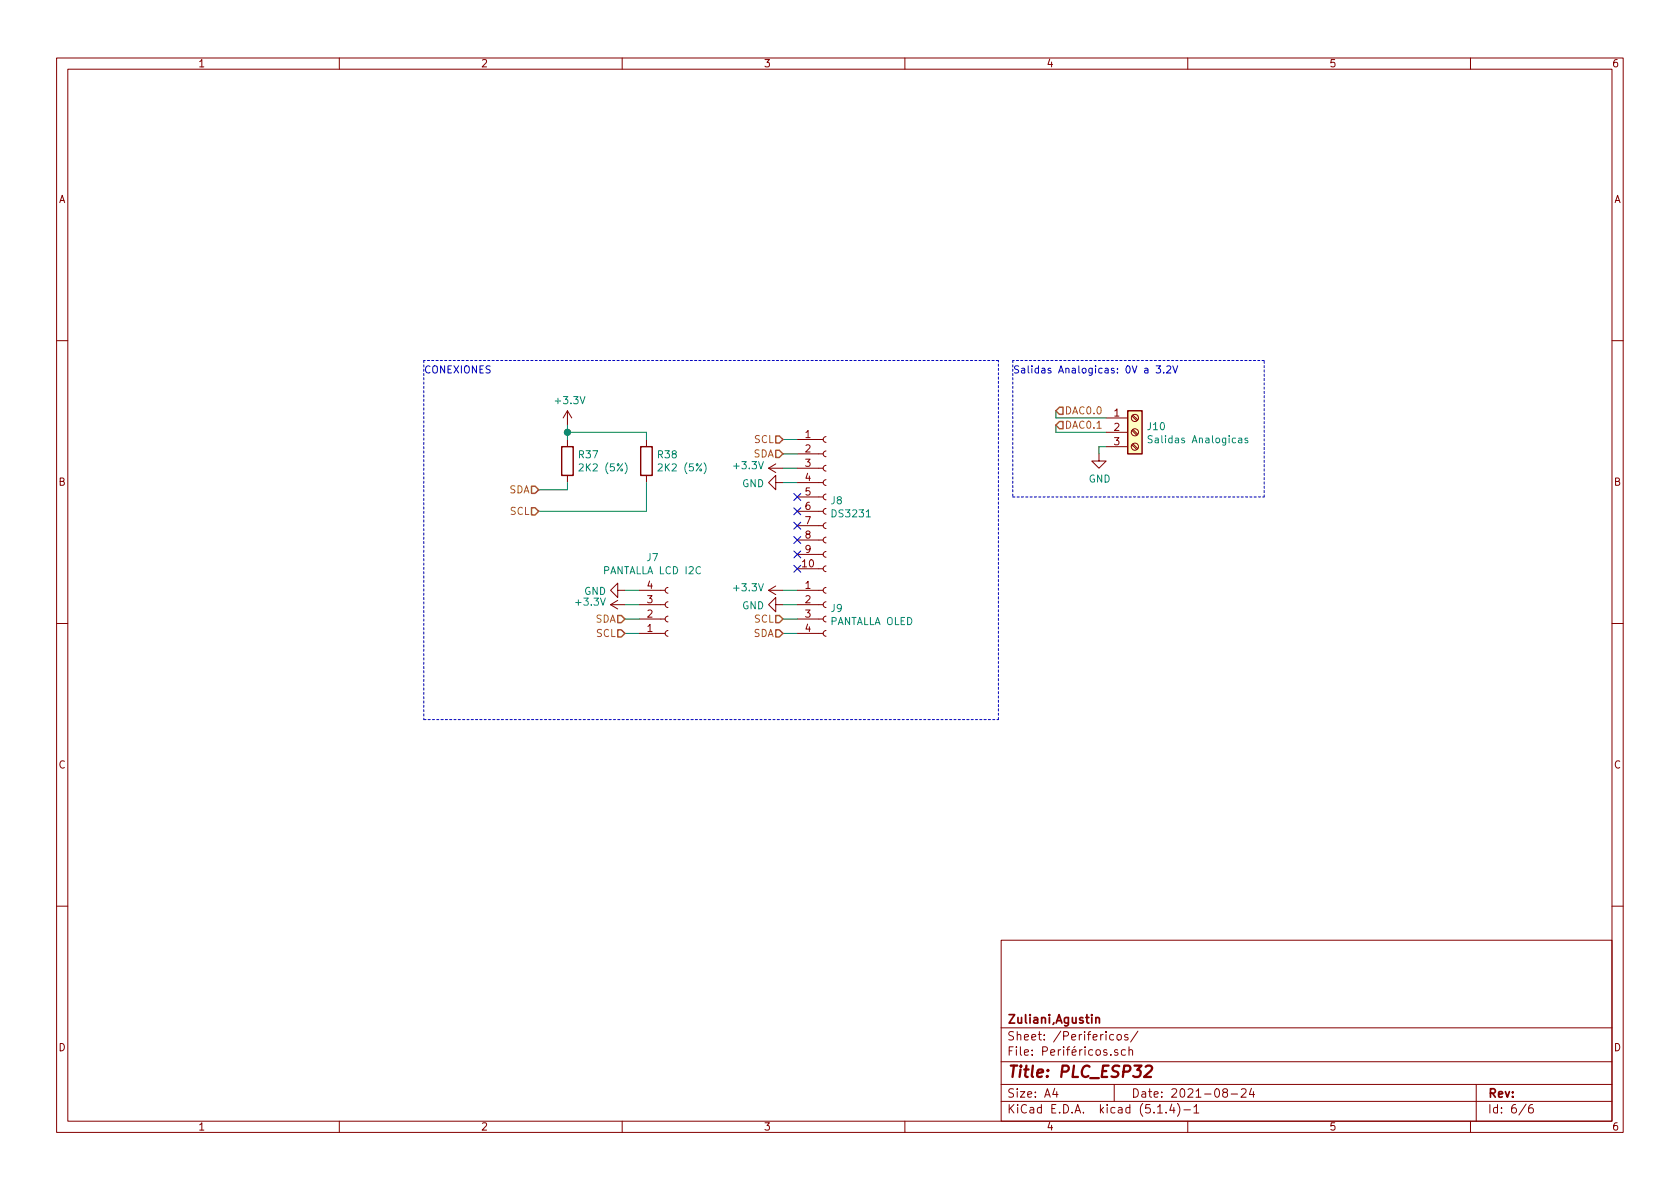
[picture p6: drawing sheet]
<svg xmlns="http://www.w3.org/2000/svg" width="297mm" height="210mm" viewBox="0 0 297 210" stroke-linecap="round" stroke-linejoin="round" font-family="sans-serif">
<g fill="none" stroke="#840000" stroke-width=".18">
<path d="M10 10.3h277v189.9h-277zM12 12.2h273v186.1h-273zM60 10.3v1.9M110 10.3v1.9M160 10.3v1.9M210 10.3v1.9M260 10.3v1.9M10 60.2h2M100.3 72.6l-.7 1.3M100.3 72.6v2.6M100.3 77.7v1.3M100.3 72.6l.8 1.3"/>
<path d="M114.3 77.7v1.3M141 77.7h4.5M146 79.8l-.3 .1-.2 .3 .1 .4 .4 .2M146 77.2l-.3 .1-.2 .3 .1 .4 .4 .2M195.6 73.9h3.8M195.6 76.4h3.8M195.6 79h3.8M200.1 78.7l.9 .8M200.1 76.1l.9 .9M200.1 73.6l.9 .8M200.3 78.5l.9 .8M200.3 75.9l.9 .9"/>
<path d="M200.3 73.4l.9 .8M285 60.2h2M100.3 84.1v1.2M114.3 84.1v1.2M135.9 82.8l1.3 .8M135.9 82.8h2.5M137.2 85.3v-1.2l-1.3 1.2 1.3 1.3v-1.3h1.2M137.2 82l-1.3 .8M141 82.8h4.5M141 98h4.5M141 95.5h4.5M141 93h4.5"/>
<path d="M141 90.4h4.5M141 87.9h4.5M141 85.3h4.5M141 80.3h4.5M146 97.5l-.3 .1-.2 .4 .1 .3 .4 .2M146 95l-.3 .1-.2 .3 .1 .4 .4 .2M146 92.5l-.3 .1-.2 .3 .1 .4 .4 .2M146 89.9l-.3 .1-.2 .3 .1 .4 .4 .2M146 87.4l-.3 .1-.2 .3 .1 .4 .4 .2M146 84.8l-.3 .1-.2 .4 .1 .3 .4 .2M146 82.3l-.3 .1-.2 .3 .1 .4 .4 .2M194.3 80.3v1.2h1.3l-1.3 1.3-1.3-1.3h1.3"/>
<path d="M10 110.3h2M107.9 106.9h2.6M107.9 106.9l1.3 .8M109.2 104.4v-1.3l-1.3 1.3 1.3 1.3v-1.3h1.3M109.2 106.2l-1.3 .7M113 104.4h4.6M113 106.9h4.6M113 109.5h4.6M113 112h4.6M118.1 103.9l-.3 .1-.2 .3 .1 .4 .4 .2M118.1 106.4l-.3 .1-.2 .4 .1 .3 .4 .2M118.1 109l-.3 .1-.2 .3 .1 .4 .4 .2"/>
<path d="M118.1 111.5l-.3 .1-.2 .3 .1 .4 .4 .2M135.9 104.4h2.5M135.9 104.4l1.3 .8M137.2 106.9v-1.2l-1.3 1.2 1.3 1.3v-1.3h1.2M137.2 103.6l-1.3 .8M141 104.4h4.5M141 106.9h4.5M141 109.5h4.5M141 112h4.5M141 100.6h4.5M146 100.1l-.3 .1-.2 .3 .1 .4 .4 .2M146 111.5l-.3 .1-.2 .3 .1 .4 .4 .2"/>
<path d="M146 109l-.3 .1-.2 .3 .1 .4 .4 .2M146 106.4l-.3 .1-.2 .4 .1 .3 .4 .2M146 103.9l-.3 .1-.2 .3 .1 .4 .4 .2M285 110.3h2M10 160.2h2M177 166.3h108v32h-108zM285 160.2h2M60 198.3v1.9M110 198.3v1.9M160 198.3v1.9M177 194.8h108M177 191.8h108"/>
<path d="M177 187.8h108M177 181.8h108M186.5 192.5l-.4 1h1M186.8 193v1M196.9 183l-.4-.1-.3 .3 .1 .6 .2 .1 .4-.1M197 191.8v3M197.6 183.1l.2-.2 .4 .2v.7l-.2 .1-.4-.1zM197.6 185.7l-.3-.1-.2 .2v.2l.5 .2v.3h-.5M199 185.7l-.4-.1-.3 .3v.6l.3 .1 .4-.1M199.4 183a.37 .37 0 0 0-.6 .1l.1 .3 .5 .1 .1 .1-.2 .3-.5-.1M199.6 185.7l.2-.1 .4 .1 .1 .9M199.6 185.1v1.5"/>
<path d="M201.2 182.3l-1.3 2M204.7 196.8h.8M206.2 196.7v.1M207.2 195.2l-.4 1.1h.9M207.5 195.8v1M208.2 195.1a1.71 1.71 0 0 1 0 2.3M209.3 196.3h1.2M210 198.3v1.9M211.1 195.8l.4-.5v1.5M211.1 196.8h.9M216.5 193.2l-.3-.3 .1-.2a.48 .48 0 0 1 .6-.1l.1 .2-.1 .3-.6 .1a.48 .48 0 0 0 0 .7l.2 .1 .5-.1v-.4l-.2-.3M217.7 193.5h1.1"/>
<path d="M219.5 192.7l.2-.2h.3l.3 .2v.3v.2l-.9 .8h.9M221.3 192.5l-.4 1h.9M221.6 193v1M260 198.3v1.9M261 191.8v6.5M269.8 195.2l-1.2 2M271 195.3a.62 .62 0 0 0-.7 .7v.7l.3 .1 .4-.1 .1-.5-.1-.2-.4-.1-.3 .3"/>
<circle cx="200.7" cy="79" r=".63"/>
<circle cx="200.7" cy="76.4" r=".63"/>
<circle cx="200.7" cy="73.9" r=".63"/>
</g>
<path d="M202.6 188.6l.3-.2h.5a.46 .46 0 0 1 .3 .6l-.2 .3-1.2 1.1h1.2" fill="none" stroke="#840000" stroke-width=".41"/>
<path d="M193.8 179.9v1M193.8 180.1l.2-.2 .3 .1 .1 .9" fill="none" stroke="#840000" stroke-width=".3"/>
<path d="M203.7 77.1l-.5-.1-.2 .2v.3l.6 .3 .1 .3-.2 .2h-.5M219 77.5h.5l.1 .8M219.6 77.8h-.4l-.3 .2 .1 .3h.6M220.6 77.5h-.3l-.2 .1 .1 .2 .4 .1v.4h-.5M102.4 82.1l.5-.1 .2 .4v.2l-.8 .7h.8M110.5 81.8a1.47 1.47 0 0 1 0 2M116.4 82.1l.5-.1 .2 .4-.1 .2-.7 .7h.8M124.5 81.8a1.47 1.47 0 0 1 0 2M123.9 100.3a.6 .6 0 0 0-.9 .4 .6 .6 0 0 0 .6 .8l.3-.2" fill="none" stroke="#008484" stroke-width=".18"/>
<path d="M199.4 72.6h2.5v7.7h-2.5z" fill="#ffffc2" stroke="#ffffc2" stroke-width=".18"/>
<path d="M99.3 79h2v5.1h-2zM113.3 79h2v5.1h-2zM199.4 72.6h2.5v7.7h-2.5z" fill="none" stroke="#840000" stroke-width=".25"/>
<path d="M74.9 63.7v63.5M176.5 63.7h-101.6M179.1 63.7v24.2M223.5 63.7h-44.4M179.1 87.9h44.4M223.5 87.9v-24.2M74.9 127.2h101.6M176.5 127.2v-63.5" fill="none" stroke="#0000c2" stroke-width=".18" stroke-dasharray=".4 .4"/>
<g fill="none" stroke="#008400" stroke-width=".18">
<path d="M100.3 76.4h14v1.3M100.3 75.2v2.5M138.4 77.7h2.6M186.7 75.2v1.2h8.9M186.7 72.6v1.3h8.9M195.6 79h-1.3v1.3M100.3 85.3v1.3h-5.1M114.3 85.3v5.1h-19.1M138.4 85.3h2.6M138.4 82.8h2.6M138.4 80.3h2.6M110.5 104.4h2.5"/>
<path d="M110.5 109.5h2.5M110.5 112h2.5M110.5 106.9h2.5M138.4 104.4h2.6M138.4 109.5h2.6M138.4 112h2.6M138.4 106.9h2.6"/>
</g>
<path d="M194 75.7h.7" fill="none" stroke="#848400" stroke-width=".18"/>
<path d="M137.2 77.1h.6l.6 .6-.6 .7h-.6zM137.2 79.6h.6l.6 .7-.6 .6h-.6zM187.3 74.5h.7v1.3h-.7l-.6-.6zM187.3 72h.7v1.3h-.7l-.6-.7zM94 89.8h.6l.6 .6-.6 .7h-.6zM94 86h.6l.6 .6-.6 .6h-.6zM109.2 111.4h.7l.6 .6-.6 .6h-.7zM109.2 108.8h.7l.6 .7-.6 .6h-.7zM137.2 108.8h.6l.6 .7-.6 .6h-.6zM137.2 111.4h.6l.6 .6-.6 .6h-.6z" fill="none" stroke="#848400" stroke-width=".25"/>
<path d="M204.4 64.7h.8l-.4 .5 .3 .1 .1 .4-.2 .3-.6-.2M205.7 65.8v.2M206.3 64.8l.5-.1 .2 .3v.2l-.8 .8h.8M207.4 64.7l.4 1.3 .4-1.3" fill="none" stroke="#0000c2" stroke-width=".18"/>
<circle cx="100.3" cy="76.4" r=".51" fill="#008400" stroke="#008400" stroke-width=".25"/>
<path d="M140.4 87.3l1.2 1.2M140.4 89.8l1.2 1.2M140.4 92.3l1.2 1.3M140.4 94.9l1.2 1.2M140.4 97.4l1.2 1.2M140.4 100l1.2 1.2M141.6 87.3l-1.2 1.2M141.6 89.8l-1.2 1.2M141.6 92.3l-1.2 1.3M141.6 94.9l-1.2 1.2M141.6 97.4l-1.2 1.2M141.6 100l-1.2 1.2" fill="none" stroke="#000084" stroke-width=".18"/>
<text font-size="2.8" fill="#840000" x="178" y="190.5">Title: PLC_ESP32</text>
<g font-size="2.1" fill="#840000">
<text x="178" y="184">Sheet: /Perifericos/</text>
<text x="178" y="181">Zuliani,Agustin</text>
<text x="178" y="186.7">File: Periféricos.sch</text>
<text x="178" y="196.9">KiCad E.D.A. kicad (5.1.4)-1</text>
<text x="178" y="194.1">Size: A4</text>
<text x="200" y="194.1">Date: 2021-08-24</text>
<text x="263" y="194.1">Rev:</text>
<text x="263" y="196.9">Id: 6/6</text>
</g>
<g font-size="1.8" fill="#840000">
<text x="35" y="11.9">1</text>
<text x="85" y="11.9">2</text>
<text x="135" y="11.9">3</text>
<text x="185" y="11.9">4</text>
<text x="235" y="11.9">5</text>
<text x="285" y="11.9">6</text>
<text x="10.4" y="35.9">A</text>
<text x="285.4" y="35.9">A</text>
<text x="142.4" y="77.5">1</text>
<text x="197" y="73.7">1</text>
<text x="197" y="76.2">2</text>
<text x="142.4" y="80">2</text>
<text x="142.4" y="82.5">3</text>
<text x="197" y="78.7">3</text>
<text x="10.4" y="85.9">B</text>
<text x="142.4" y="85.1">4</text>
<text x="142.4" y="87.6">5</text>
<text x="285.4" y="85.9">B</text>
<text x="142.4" y="90.2">6</text>
<text x="142.4" y="92.7">7</text>
<text x="142.4" y="95.2">8</text>
<text x="141.9" y="100.3">10</text>
<text x="142.4" y="97.8">9</text>
<text x="114.5" y="106.7">3</text>
<text x="114.5" y="104.1">4</text>
<text x="142.4" y="104.1">1</text>
<text x="142.4" y="106.7">2</text>
<text x="114.5" y="111.8">1</text>
<text x="114.5" y="109.2">2</text>
<text x="142.4" y="109.2">3</text>
<text x="142.4" y="111.8">4</text>
<text x="10.4" y="135.9">C</text>
<text x="285.4" y="135.9">C</text>
<text x="10.4" y="185.9">D</text>
<text x="285.4" y="185.9">D</text>
<text x="35" y="199.9">1</text>
<text x="85" y="199.9">2</text>
<text x="135" y="199.9">3</text>
<text x="185" y="199.9">4</text>
<text x="235" y="199.9">5</text>
<text x="285" y="199.9">6</text>
</g>
<g font-size="1.8" fill="#0000c2">
<text x="74.9" y="66">CONEXIONES</text>
<text x="179.1" y="66">Salidas Analogicas: 0V a 3.2V</text>
</g>
<g font-size="1.8" fill="#008484">
<text x="98.4" y="71.5">+3.3V</text>
<text x="203" y="76.1">J10</text>
<text x="102.4" y="81">R37</text>
<text x="102.9" y="83.4">2K2 (5%)</text>
<text x="116.4" y="81">R38</text>
<text x="116.9" y="83.4">2K2 (5%)</text>
<text x="129.9" y="83">+3.3V</text>
<text x="203.8" y="78.4">Salidas Analogicas</text>
<text x="131.2" y="86.2">GND</text>
<text x="147" y="89.2">J8</text>
<text x="192.5" y="85.3">GND</text>
<text x="147.3" y="91.5">DS3231</text>
<text x="106.9" y="101.5">PANTALLA LCD I2C</text>
<text x="114.4" y="99.2">J7</text>
<text x="102" y="107.1">+3.3V</text>
<text x="103.3" y="105.2">GND</text>
<text x="129.9" y="104.6">+3.3V</text>
<text x="131.2" y="107.7">GND</text>
<text x="146.7" y="110.5">PANTALLA OLED</text>
<text x="147" y="108.2">J9</text>
</g>
<g font-size="1.8" fill="#848400">
<text x="188.2" y="75.8">DAC0.1</text>
<text x="188.2" y="73.3">DAC0.0</text>
<text x="133.2" y="80.9">SDA</text>
<text x="133.4" y="78.4">SCL</text>
<text x="90" y="87.2">SDA</text>
<text x="90.2" y="91.1">SCL</text>
<text x="105.2" y="110.1">SDA</text>
<text x="105.4" y="112.6">SCL</text>
<text x="133.2" y="112.6">SDA</text>
<text x="133.4" y="110.1">SCL</text>
</g>
</svg>
